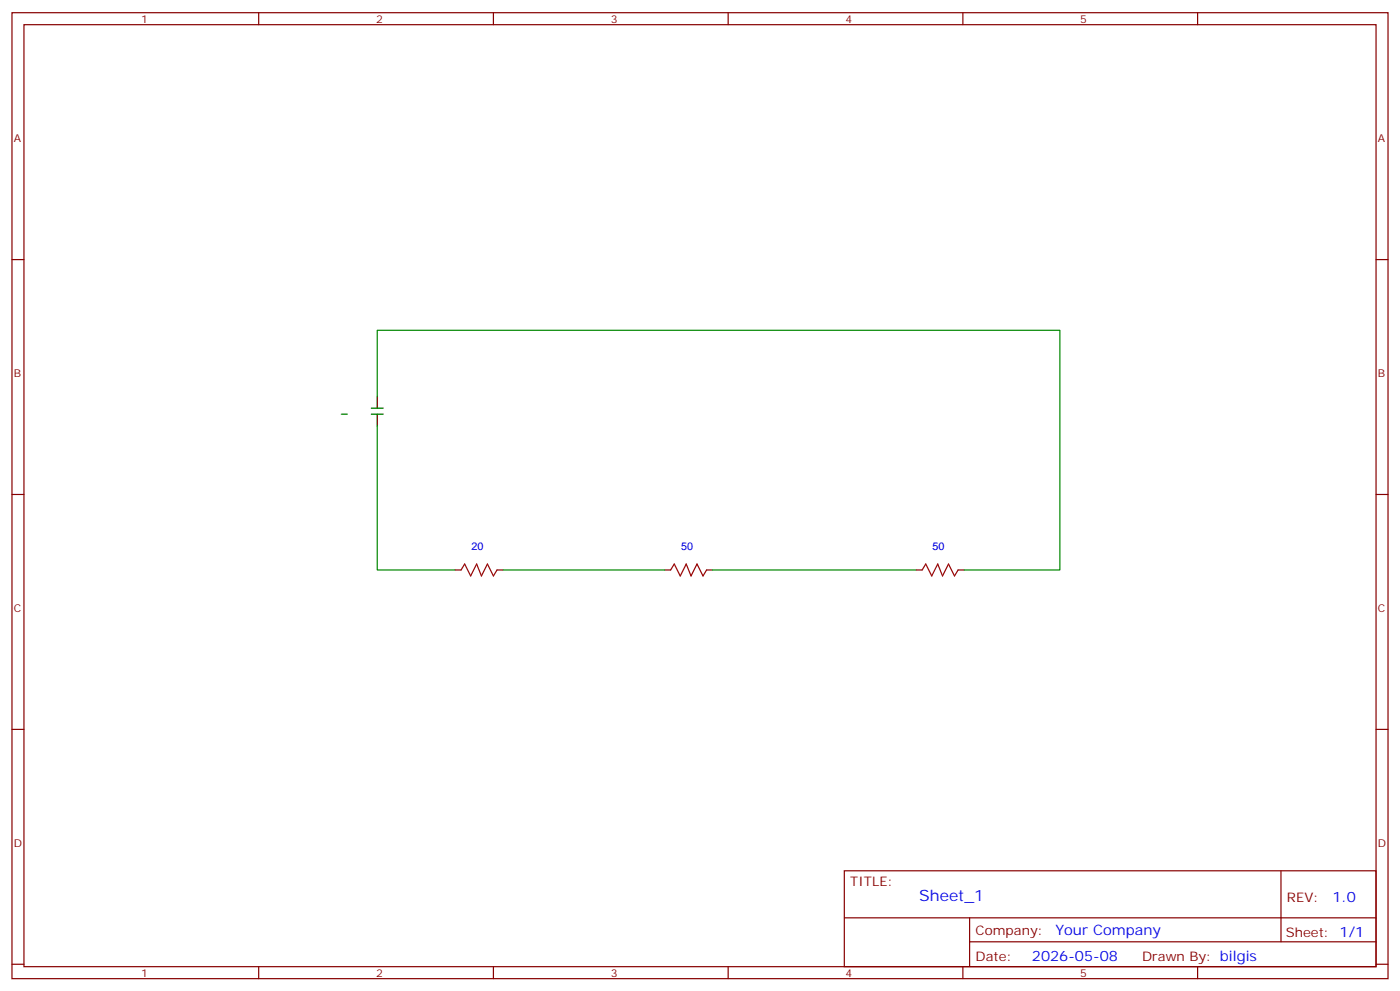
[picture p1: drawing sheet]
<svg xmlns="http://www.w3.org/2000/svg" width="412mm" height="292mm" viewBox="0 0 412 292" stroke-linecap="round" stroke-linejoin="round" font-family="sans-serif">
<g fill="none" stroke="#870000" stroke-width=".35">
<path d="M3.5 3.7h405.4v284.4h-405.4zM7.1 7.3h398.2v277.3h-398.2zM76.2 3.7v3.6M145.3 3.7v3.6M214.5 3.7v3.6M283.6 3.7v3.6M352.8 3.7v3.6M3.5 76.4h3.6M405.3 76.4h3.6M3.5 145.6h3.6M405.3 145.6h3.6M134.1 167.8h1.7"/>
<path d="M146.4 167.8h1.8M195.8 167.8h1.8M208.1 167.8h1.8M269.9 167.8h1.7M282.2 167.8h1.8M3.5 214.7h3.6M405.3 214.7h3.6M248.7 256.3h156.6v28.3h-156.6zM377.3 256.4v20.8M248.7 270.2h156.5M285.6 277.2h119.6M285.6 270.2v14.1"/>
<path d="M3.5 283.8h3.6M76.2 284.6v3.5M145.3 284.6v3.5M214.5 284.6v3.5M283.6 284.6v3.5M352.8 284.6v3.5M405.3 283.8h3.6"/>
</g>
<path d="M135.8 167.8l1.1-1.8 1.7 3.5 1.8-3.5 1.4 3.5 1.8-3.5 1.7 3.5 1.1-1.7M197.6 167.8l1-1.8 1.8 3.5 1.7-3.5 1.5 3.5 1.7-3.5 1.8 3.5 1-1.7M271.6 167.8l1.1-1.8 1.8 3.5 1.7-3.5 1.4 3.5 1.8-3.5 1.8 3.5 1-1.7" fill="none" stroke="#a10000" stroke-width=".35"/>
<path d="M111.1 116.6v-19.4h201.1v70.6h-28.2M100.5 121.9h1.8M111.1 125.4v42.4h23M148.2 167.8h47.6M209.9 167.8h60" fill="none" stroke="#008700" stroke-width=".35"/>
<path d="M111.1 116.6v3.6M109.4 121.9h3.5M109.4 120.2h3.5M111.1 121.9v3.5" fill="none" stroke="#000" stroke-width=".35"/>
<text font-size="4.6" fill="#00f" x="270.8" y="265.4">Sheet_1</text>
<g font-size="4.2" fill="#00f">
<text x="392.5" y="265.6">1.0</text>
<text x="310.9" y="275.2">Your Company</text>
<text x="304" y="283">2026-05-08</text>
</g>
<g font-size="3.9" fill="#800">
<text x="250.5" y="260.9">TITLE:</text>
<text x="379.1" y="265.6">REV:</text>
<text x="287.4" y="275.1">Company:</text>
<text x="378.7" y="275.7">Sheet: 1/1</text>
<text x="287.4" y="282.8">Date:</text>
<text x="336.4" y="282.9">Drawn By: bilgis</text>
</g>
<g font-size="3.2" fill="#800">
<text x="41.6" y="6.7">1</text>
<text x="110.8" y="6.7">2</text>
<text x="179.9" y="6.7">3</text>
<text x="249.1" y="6.7">4</text>
<text x="318.2" y="6.7">5</text>
<text x="4.1" y="41.8">A</text>
<text x="405.9" y="41.8">A</text>
<text x="4.1" y="111">B</text>
<text x="405.9" y="111">B</text>
<text x="4.1" y="180.1">C</text>
<text x="405.9" y="180.1">C</text>
<text x="4.1" y="249.3">D</text>
<text x="405.9" y="249.3">D</text>
<text x="41.6" y="287.5">1</text>
<text x="110.8" y="287.5">2</text>
<text x="179.9" y="287.5">3</text>
<text x="249.1" y="287.5">4</text>
<text x="318.2" y="287.5">5</text>
</g>
<g font-size="3.2" fill="#000080">
<text x="138.9" y="162">20</text>
<text x="200.6" y="162">50</text>
<text x="274.7" y="162">50</text>
</g>
</svg>
